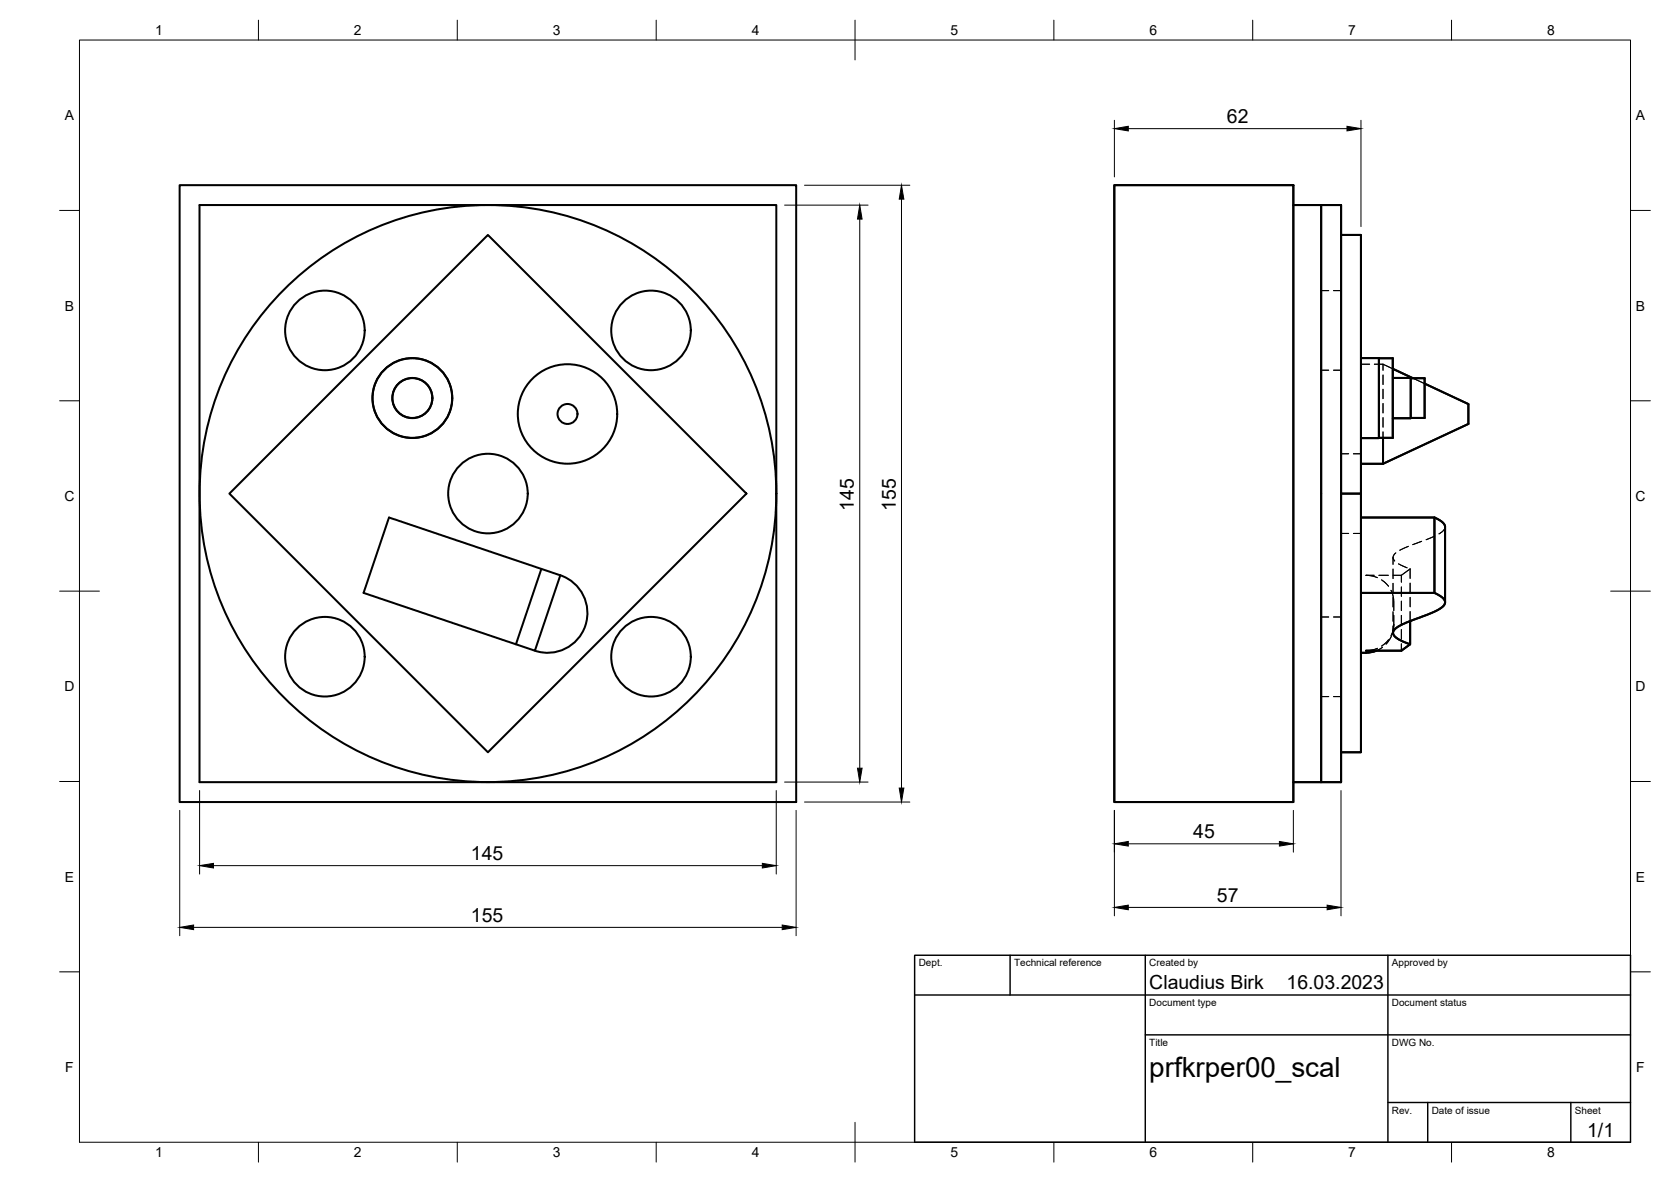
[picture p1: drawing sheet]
<svg xmlns="http://www.w3.org/2000/svg" width="420mm" height="297mm" viewBox="0 0 420 297" stroke-linecap="round" stroke-linejoin="round" font-family="sans-serif">
<!-- layer: Visible -->
<g fill="none" stroke="#000" stroke-width=".51">
<path d="M45.2 46.5h155v155.1h-155zM50.2 51.5h145v145.1h-145zM280.2 46.5h45v155.1h-45zM325.2 51.5h7v145.1h-7M332.2 51.5h5v145.1h-5M337.2 59h5v65M342.2 90h8v20h-3.5M346.7 90v20.1h-4.5M350.2 95h4.5v10.1h-4.5M350.2 92.7l5.1 2.3M354.7 95h3.5v10h-3.5M358.2 96.4l11 5.1v5l-21.5 10.1h-5.5"/>
<path d="M347.7 110v6.6M57.7 124l65-65 65 65-65 65zM337.2 124h5v65h-5M342.2 130.1h18.5l2.1 1.2 .5 1v19M360.7 130.1v18.9M136.1 143l-6.4 18.9 4.8 1.6 6.4-18.9M140.9 144.6l-43.1-14.5-6.4 18.9 38.3 12.9M140.9 144.6a10 10 0 0 1 6.3 12.6 10 10 0 0 1-12.7 6.3M342.2 149h18.5l1.4 .7 1.1 1 .1 .5-.1 .8-1.4 1.1-2.8 1.3-6.3 2.5-1.3 .7-.8 .7-.3 .8 .6 1 1 .7 2.7 1.1v-5.8M342.2 164h1.3M346.1 163.5l-1.6 .4-1 .1M354.6 161.9l-2.2 1.6h-8.9"/>
<circle cx="81.7" cy="83" r="10"/>
<circle cx="163.7" cy="83" r="10"/>
<circle cx="103.7" cy="100" r="10"/>
<circle cx="103.7" cy="100" r="5"/>
<circle cx="142.7" cy="104" r="12.5"/>
<circle cx="142.7" cy="104" r="2.51"/>
<circle cx="122.7" cy="124" r="72.5"/>
<circle cx="122.7" cy="124" r="10"/>
<circle cx="81.7" cy="165" r="10"/>
<circle cx="163.7" cy="165" r="10"/>
</g>
<!-- layer: Hidden -->
<g fill="none" stroke="#000" stroke-width=".25">
<path d="M332.2 73h1.9M335.3 73h1.9M332.2 93h1.9M335.3 93h1.9M342.2 91.5h2.2M345.6 91.5h2.1M347.7 91.5v1.6M347.7 94.2v2.4M347.7 97.8v2.4M347.7 91.5l2.5 1.2M355.3 95l2.9 1.4M337.2 114h1.9"/>
<path d="M340.3 114h1.9M347.7 101.4v2.4M347.7 105v2.3M347.7 108.5v1.5M337.2 134.1h1.9M340.3 134.1h1.9M351 138.9l-.5 .5-.2 .6 .4 1M354.1 137.3l-2.1 1M357.5 136l-2.3 .9M360.8 134.7l-2.2 .9M363.3 132.4l-.3 .9-1.2 .9M332.2 155.1h1.9"/>
<path d="M335.3 155.1h1.9M345.5 144.6h-2l1.4 .1 1.4 .5M346.7 144.6h2.4M347.4 145.7l1.7 1.6M349.8 148.3l.3 .8a10.8 10.8 0 0 1 .4 4.3M349.8 159.9l-1.3 2M350.3 140.1v1.7M350.3 143v2.4M350.3 146.6v2.4M350.3 150.2v2.3M350.3 153.7v2.4M350.3 157.3v1.7"/>
<path d="M350.3 144.6h2.1l2.2-1.6v2.4M350.5 154.7a9.5 9.5 0 0 1-.7 4.9v.2M350.5 156.9l-.3 1.9M351.6 141.7l2.2 1M352.4 144.6v1.7M352.4 147.5v2.4M352.4 151.1v2.3M352.4 154.7v2.3M352.4 158.2v2.4M354.6 146.5v2.4M354.6 150.1v2.4M354.6 153.7v2.4"/>
<path d="M332.2 175.1h1.9M335.3 175.1h1.9M346.4 162.9l-1.5 .5-1.4 .1M347.6 162.7l-1.5 .8M349.1 160.8l-1.7 1.6M352.4 161.8v1.7"/>
</g>
<!-- layer: BORDER -->
<g fill="none" stroke="#000" stroke-width=".25">
<path d="M20 10.1h390v276.9h-390zM65 5.1v5M115 5.1v5M165 5.1v5M215 5.1v10M265 5.1v5M315 5.1v5M365 5.1v5M15 52.9h5M410 52.9h5M15 100.7h5M410 100.7h5"/>
<path d="M15 148.6h10M405 148.6h10M15 196.4h5M410 196.4h5M15 244.2h5M410 244.2h5M65 287v5M115 287v5M165 287v5M215 282.1v9.9M265 287v5M315 287v5"/>
<path d="M365 287v5"/>
</g>
<!-- layer: TITLEBLOCK -->
<path d="M230 240.1h180v46.9h-180zM230 250h180M254 240.1v9.9M288 240.1v46.9M349 240.1v46.9M288 260.1h122M349 277.1h61M359 277.1v9.9M395 277.1v9.9" fill="none" stroke="#000" stroke-width=".36"/>
<!-- layer: FD_Dimensions -->
<g fill="none" stroke="#000" stroke-width=".25">
<path d="M280.2 30.2v14.3M283.7 32.3h55M342.2 30.2v26.7M197.3 51.5h21M202.3 46.6h26.5M216.2 55.1v137.9M226.7 50v148M50.2 198.7v21M195.2 198.7v21M197.3 196.5h21M337.2 198.7v31.5M45.2 203.7v31.4"/>
<path d="M53.7 217.5h138M200.2 203.7v31.4M202.3 201.6h26.5M280.2 203.7v26.5M283.7 212.1h38M325.2 203.7v10.5M48.7 233.1h148M283.7 228h50"/>
</g>
<g fill="#000" stroke="#000" stroke-width=".25">
<path d="M280.2 32.3l3.5-.6v1.2zM338.7 31.7l3.5 .6-3.5 .6zM216.2 51.5l.6 3.6h-1.2zM226.7 46.6l.6 3.4h-1.2zM215.6 193h1.2l-.6 3.5zM226.1 198h1.2l-.6 3.6zM50.2 217.5l3.5-.5v1.1zM191.7 217l3.5 .5-3.5 .6zM280.2 212.1l3.5-.6v1.1zM321.7 211.5l3.5 .6-3.5 .5zM45.2 233.1l3.5-.6v1.1zM196.7 232.5l3.5 .6-3.5 .5z"/>
<path d="M280.2 228l3.5-.5v1.1zM333.7 227.5l3.5 .5-3.5 .6z"/>
</g>
<text font-size="7" x="289" y="270.6">prfkrper00_scal</text>
<g font-size="4.9">
<text x="308.5" y="30.9">62</text>
<text x="214.7" y="128.3" transform="rotate(-90 214.7 128.3)">145</text>
<text x="225.2" y="128.3" transform="rotate(-90 225.2 128.3)">155</text>
<text x="300" y="210.6">45</text>
<text x="118.4" y="216.1">145</text>
<text x="306" y="226.6">57</text>
<text x="118.4" y="231.6">155</text>
<text x="289" y="248.5">Claudius Birk</text>
<text x="323.5" y="248.5">16.03.2023</text>
<text x="399.1" y="285.7">1/1</text>
</g>
<g font-size="3.5">
<text x="39" y="8.8">1</text>
<text x="89" y="8.8">2</text>
<text x="139" y="8.8">3</text>
<text x="189" y="8.8">4</text>
<text x="239" y="8.8">5</text>
<text x="289" y="8.8">6</text>
<text x="339" y="8.8">7</text>
<text x="389" y="8.8">8</text>
<text x="16.3" y="30.2">A</text>
<text x="411.3" y="30.2">A</text>
<text x="16.3" y="78">B</text>
<text x="411.3" y="78">B</text>
<text x="16.2" y="125.9">C</text>
<text x="411.2" y="125.9">C</text>
<text x="16.2" y="173.7">D</text>
<text x="411.2" y="173.7">D</text>
<text x="16.3" y="221.6">E</text>
<text x="411.3" y="221.6">E</text>
<text x="16.4" y="269.4">F</text>
<text x="411.4" y="269.4">F</text>
<text x="39" y="290.8">1</text>
<text x="89" y="290.8">2</text>
<text x="139" y="290.8">3</text>
<text x="189" y="290.8">4</text>
<text x="239" y="290.8">5</text>
<text x="289" y="290.8">6</text>
<text x="339" y="290.8">7</text>
<text x="389" y="290.8">8</text>
</g>
<g font-size="2.5">
<text x="231" y="242.9">Dept.</text>
<text x="255" y="242.9">Technical reference</text>
<text x="289" y="242.9">Created by</text>
<text x="350" y="242.9">Approved by</text>
<text x="289" y="252.8">Document type</text>
<text x="350" y="252.8">Document status</text>
<text x="289" y="262.9">Title</text>
<text x="350" y="262.9">DWG No.</text>
<text x="350" y="279.9">Rev.</text>
<text x="360" y="279.9">Date of issue</text>
<text x="396" y="279.9">Sheet</text>
</g>
</svg>
